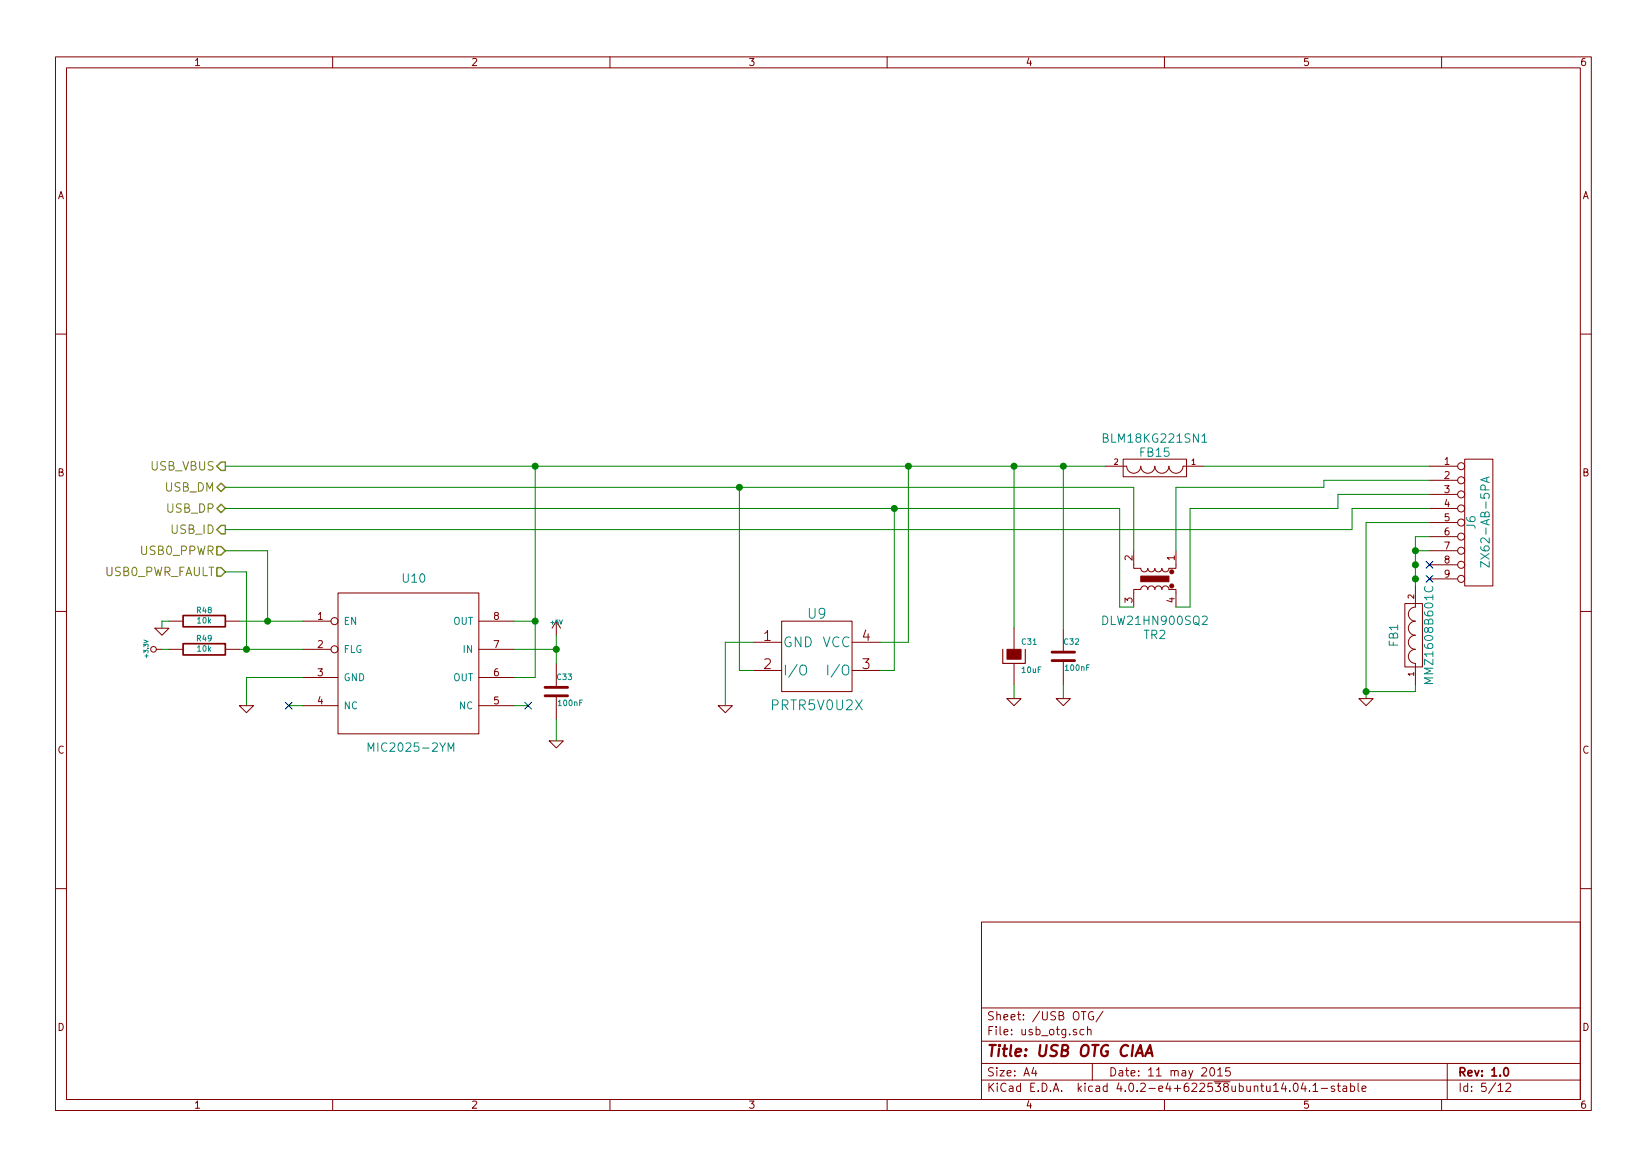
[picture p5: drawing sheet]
<svg xmlns="http://www.w3.org/2000/svg" width="297mm" height="210mm" viewBox="0 0 297 210" stroke-linecap="round" stroke-linejoin="round" font-family="sans-serif">
<g fill="none" stroke="#840000" stroke-width=".18">
<path d="M10 10.3h277v189.9h-277zM12 12.2h273v186.1h-273zM60 10.3v1.9M110 10.3v1.9M160 10.3v1.9M210 10.3v1.9M260 10.3v1.9M10 60.2h2M285 60.2h2M199.4 84.1h3.8a1.27 1.27 0 0 0 1.3 1.2 1.27 1.27 0 0 0 1.2-1.2 1.27 1.27 0 0 0 1.3 1.2 1.27 1.27 0 0 0 1.3-1.2 1.27 1.27 0 0 0 1.2 1.2 1.27 1.27 0 0 0 1.3-1.2 1.27 1.27 0 0 0 1.3 1.2 1.27 1.27 0 0 0 1.3-1.2h3.8M202.6 82.8h11.4v3.2h-11.4zM204.5 99.3v3.2h1.2a.63 .63 0 0 0 .7 .6 .63 .63 0 0 0 .6-.6 .63 .63 0 0 0 .6 .6 .63 .63 0 0 0 .7-.6 .63 .63 0 0 0 .6 .6 .63 .63 0 0 0 .6-.6 .63 .63 0 0 0 .7 .6 .63 .63 0 0 0 .6-.6h1.3v-3.2"/>
<path d="M257.8 84.1h5.1M257.8 86.6h5.1M257.8 89.1h5.1M257.8 91.7h5.1M257.8 94.2h5.1M257.8 96.8h5.1M257.8 99.3h5.1M264.2 82.8h5v22.9h-5zM10 110.3h2M27.9 113.3h2.6l-1.3 1.2zM28.2 117.1h1M30.5 112h2.5"/>
<path d="M30.5 117.1h2.5M40.6 112h2.6M40.6 117.1h2.6M54.6 112h5.1M54.6 117.1h5.1M61 106.9h25.4v25.4h-25.4zM86.4 112h6.3M86.4 117.1h6.3M100.3 112l-.7 1.3M100.3 112v2.5M100.3 119.6v4.3M100.3 112l.8 1.3"/>
<path d="M135.9 115.8h5.1M141 112h12.7v12.7h-12.7zM153.7 115.8h5M182.9 113.3v3.8M182.9 119.6v3.8M191.8 113.3v4.3M191.8 119.1v4.3M204.5 109.5v-3.2h1.2a.63 .63 0 0 1 .7-.6 .63 .63 0 0 1 .6 .6 .63 .63 0 0 1 .6-.6 .63 .63 0 0 1 .7 .6 .63 .63 0 0 1 .6-.6 .63 .63 0 0 1 .6 .6 .63 .63 0 0 1 .7-.6 .63 .63 0 0 1 .6 .6h1.3v3.2M253.4 108.8h3.1v11.5h-3.1zM255.3 105.7v3.8a1.27 1.27 0 0 0-1.3 1.2 1.27 1.27 0 0 0 1.3 1.3 1.27 1.27 0 0 0-1.3 1.3 1.27 1.27 0 0 0 1.3 1.2 1.27 1.27 0 0 0-1.3 1.3 1.27 1.27 0 0 0 1.3 1.3 1.27 1.27 0 0 0-1.3 1.3 1.27 1.27 0 0 0 1.3 1.2v3.8M257.8 101.8h5.1M257.8 104.4h5.1"/>
<path d="M285 110.3h2M43.2 127.2h2.5l-1.3 1.3zM54.6 122.2h6.4M54.6 127.2h6.4M86.4 122.2h6.3M86.4 127.2h6.3M99.1 133.6h2.5l-1.3 1.3zM100.3 125.5v4.3M129.5 127.2h2.6l-1.3 1.3zM135.9 120.9h5.1M153.7 120.9h5M181.6 126h2.5l-1.2 1.2z"/>
<path d="M190.5 126h2.5l-1.2 1.2zM245.1 126h2.5l-1.2 1.2zM10 160.2h2M177 166.3h108v32h-108zM285 160.2h2M60 198.3v1.9M110 198.3v1.9M160 198.3v1.9M177 194.8h108M177 191.8h108M177 187.8h108M177 181.8h108"/>
<path d="M186.4 192.5l-.3 1h.9M186.8 193v1M195.5 185.7l-.5-.1-.2 .3v.6l.2 .1 .5-.1M196.1 185.7l.2-.1 .4 .1 .1 .9M196.1 185.1v1.5M197 191.8v3M197.2 182.5a.73 .73 0 0 0-.9 .5 .73 .73 0 0 0 .5 .9l.4-.1v-.5h-.2M198.9 182.3l-1.2 2M210 198.3v1.9M218.4 192.6l.1-.1a.81 .81 0 0 1 .6 .6 .81 .81 0 0 1-.3 .8l-.1 .1a.8 .8 0 0 1-.6-.6 .8 .8 0 0 1 .3-.8zM219.6 193l.4-.5v1.5M219.6 194h.9"/>
<path d="M221.8 192.5h-.7l-.1 .7 .3-.1 .4 .1 .2 .2-.1 .5-.2 .1-.6-.1M233.4 195.5l.2-.2a.81 .81 0 0 1 .6 .6 .81 .81 0 0 1-.3 .8l-.1 .1a.79 .79 0 0 1-.4-1.3zM235 195.2l-.3 1.1h.9M235.4 195.8v1M236.2 196.7v.1M236.8 195.8l.4-.5v1.5M236.8 196.8h.9M238.3 196.3h1.1M240.7 195.9a.37 .37 0 0 0-.6 .1l.1 .3 .5 .1v.1l-.2 .3-.4-.1M241.2 195.8h.5M241.4 195.3v1.3l.3 .2M242.2 195.9h.6l.1 .9"/>
<path d="M242.9 196.2l-.5 .1-.2 .2 .2 .3 .5-.1M243.6 195.9l.4-.1 .3 .3-.1 .6h-.6M243.6 195.3v1.5M244.9 195.3v1.3l.2 .2M245.6 196.3l.8-.1-.1-.3-.4-.1-.3 .2 .1 .7h.6M260 198.3v1.9M261 191.8v6.5M270.2 195.8l.4-.5v1.5M270.2 196.8h.8M271.6 195.5l.6-.2 .3 .5-1 1h1"/>
<circle cx="263.5" cy="91.7" r=".63"/>
<circle cx="263.5" cy="99.3" r=".63"/>
<circle cx="263.5" cy="84.1" r=".63"/>
<circle cx="263.5" cy="96.8" r=".63"/>
<circle cx="263.5" cy="89.1" r=".63"/>
<circle cx="263.5" cy="86.6" r=".63"/>
<circle cx="263.5" cy="94.2" r=".63"/>
<circle cx="27.7" cy="117.1" r=".51"/>
<circle cx="60.3" cy="117.1" r=".63"/>
<circle cx="60.3" cy="112" r=".63"/>
<circle cx="263.5" cy="101.8" r=".63"/>
<circle cx="263.5" cy="104.4" r=".63"/>
</g>
<path d="M33 116.1h7.6v2h-7.6zM33 111h7.6v2h-7.6zM271.3 192.7l.3-.2a.81 .81 0 0 1 .5 .6 .81 .81 0 0 1-.2 .8l-.2 .1a.79 .79 0 0 1-.4-1.3z" fill="none" stroke="#840000" stroke-width=".3"/>
<path d="M206.5 190.4l.9-2 .4 2M206.8 189.9h.9" fill="none" stroke="#840000" stroke-width=".41"/>
<path d="M216.8 78.7l.4-.5v1.6M216.8 79.8h.9M268.1 86.2v.7M268.6 86l-1.5 .5 1.5 .5M149.3 119.9v1.8M257 105.8a.62 .62 0 0 0 0 .7 .62 .62 0 0 0 .8 .2 .58 .58 0 0 0 .5-.3 .58 .58 0 0 0 0-.6M268.6 101.3v1l-1.5-1v1M66.4 135.5v-1.5l.5 1 .5-1v1.5M80.8 135.5v-1.5l.5 1 .5-1v1.5M144.5 120a.6 .6 0 0 1 .9 .5v.6a.62 .62 0 0 1-.7 .6l-.2-.1a1.25 1.25 0 0 1 0-1.6zM258.4 122.2h-1.5l1.1 .6-1.1 .5h1.5" fill="none" stroke="#008484" stroke-width=".18"/>
<path d="M39.1 87.9l.8-.8 .7 .8-.7 .7zM39.1 91.7l.8-.8 .7 .8-.7 .8zM39.1 98.5h.8l.7 .8-.7 .8h-.8zM39.9 83.3h.7v1.5h-.7l-.8-.7zM39.9 94.7h.7v1.6h-.7l-.8-.8zM39.1 102.4h.8l.7 .7-.7 .8h-.8z" fill="none" stroke="#848400" stroke-width=".25"/>
<g fill="none" stroke="#008400" stroke-width=".18">
<path d="M40.6 99.3h7.7v12.7M40.6 91.7h161.3v17.8h2.6M40.6 84.1h158.8M40.6 87.9h163.9v11.4M96.5 84.1v38.1h-3.8M133.3 87.9v33h2.6M161.3 91.7v29.2h-2.6M163.8 84.1v31.7h-5.1M182.9 84.1v29.2M191.8 84.1v29.2M217.2 84.1h40.6M255.3 99.3h2.5"/>
<path d="M257.8 86.6h-19v1.3h-26.7v11.4M257.8 89.1h-16.5v2.6h-26.7v17.8h-2.5M257.8 91.7h-14v3.8h-203.2M257.8 94.2h-11.4v31.8M257.8 96.8h-2.5v8.9M29.2 117.1h1.3M30.5 112h-1.3v1.3M40.6 103.1h3.8v14M43.2 112h11.4M43.2 117.1h11.4M92.7 112h3.8M92.7 117.1h7.6"/>
<path d="M100.3 114.5v5.1M135.9 115.8h-5.1v11.4M52.1 127.2h2.5M54.6 122.2h-10.2v5M92.7 127.2h2.5M100.3 129.8v3.8M182.9 123.4v2.6M191.8 123.4v2.6M255.3 123.4v1.3h-8.9"/>
</g>
<path d="M257.2 101.2l1.2 1.3M257.2 103.8l1.2 1.2M258.4 101.2l-1.2 1.3M258.4 103.8l-1.2 1.2M51.5 126.6l1.2 1.3M52.7 126.6l-1.2 1.3M94.6 126.6l1.3 1.3M95.9 126.6l-1.3 1.3" fill="none" stroke="#000084" stroke-width=".18"/>
<g fill="#008400" stroke="#008400" stroke-width=".25">
<circle cx="100.3" cy="117.1" r=".51"/>
<circle cx="96.5" cy="112" r=".51"/>
<circle cx="96.5" cy="84.1" r=".51"/>
<circle cx="182.9" cy="84.1" r=".51"/>
<circle cx="191.8" cy="84.1" r=".51"/>
<circle cx="161.3" cy="91.7" r=".51"/>
<circle cx="133.4" cy="87.9" r=".51"/>
<circle cx="255.3" cy="104.4" r=".51"/>
<circle cx="255.3" cy="101.8" r=".51"/>
<circle cx="255.3" cy="99.3" r=".51"/>
<circle cx="163.8" cy="84.1" r=".51"/>
<circle cx="246.4" cy="124.7" r=".51"/>
<circle cx="44.5" cy="117.1" r=".51"/>
<circle cx="48.3" cy="112" r=".51"/>
</g>
<path d="M180.8 117.1v2.5h4.1v-2.5" fill="none" stroke="#840000" stroke-width=".2"/>
<g fill="#840000" stroke="#840000" stroke-width=".18">
<path d="M181.6 117.1h2.5v1.8h-2.5z"/>
<path d="M205.7 103.9h5.1v1h-5.1z"/>
<circle cx="211.3" cy="103.1" r=".36"/>
<circle cx="211.3" cy="105.7" r=".36"/>
</g>
<path d="M189.7 119.1h4.1M189.7 117.6h4.1M98.3 125.5h4.1M98.3 123.9h4.1" fill="none" stroke="#840000" stroke-width=".51"/>
<text font-size="2.8" fill="#840000" x="178" y="190.5">Title: USB OTG CIAA</text>
<g font-size="2.5" fill="#008484">
<text x="145.7" y="111.6">U9</text>
<text x="141.2" y="116.7">GND VCC</text>
<text x="141.2" y="121.8">I/O</text>
<text x="150.1" y="121.8">I/O</text>
<text x="139.3" y="128.1">PRTR5V0U2X</text>
</g>
<g font-size="2.5" fill="#840000">
<text x="137.7" y="115.6">1</text>
<text x="155.5" y="115.6">4</text>
<text x="137.7" y="120.6">2</text>
<text x="155.5" y="120.6">3</text>
</g>
<g font-size="2.1" fill="#008484">
<text x="199.4" y="79.8">BLM18KG221SN1</text>
<text x="205.7" y="82.4">FB15</text>
<text x="266.1" y="95.4" transform="rotate(-90 266.1 95.4)">J6</text>
<text x="268.7" y="101" transform="rotate(-90 268.7 101)">ZX62-AB-5PA</text>
<text x="72.7" y="105.1">U10</text>
<text x="199.3" y="112.7">DLW21HN900SQ2</text>
<text x="206.3" y="115.2">TR2</text>
<text x="252.1" y="116.6" transform="rotate(-90 252.1 116.6)">FB1</text>
<text x="258.5" y="122.6" transform="rotate(-90 258.5 122.6)">MMZ1608B601C</text>
<text x="67.3" y="135.6">MIC2025-2YM</text>
</g>
<g font-size="2.1" fill="#848400">
<text x="27.2" y="84.8">USB_VBUS</text>
<text x="29.7" y="88.6">USB_DM</text>
<text x="30.1" y="92.5">USB_DP</text>
<text x="25.5" y="100.1">USB0_PPWR</text>
<text x="30.9" y="96.3">USB_ID</text>
<text x="18.8" y="103.9">USB0_PWR_FAULT</text>
</g>
<g font-size="2.1" fill="#840000">
<text x="178" y="184">Sheet: /USB OTG/</text>
<text x="178" y="186.7">File: usb_otg.sch</text>
<text x="178" y="196.9">KiCad E.D.A. kicad 4.0.2-e4+622538ubuntu14.04.1-stable</text>
<text x="178" y="194.1">Size: A4</text>
<text x="200" y="194.1">Date: 11 may 2015</text>
<text x="263" y="194.1">Rev: 1.0</text>
<text x="263" y="196.9">Id: 5/12</text>
</g>
<g font-size="1.8" fill="#840000">
<text x="35" y="11.9">1</text>
<text x="85" y="11.9">2</text>
<text x="135" y="11.9">3</text>
<text x="185" y="11.9">4</text>
<text x="235" y="11.9">5</text>
<text x="285" y="11.9">6</text>
<text x="10.4" y="35.9">A</text>
<text x="285.4" y="35.9">A</text>
<text x="260.5" y="83.8">1</text>
<text x="10.4" y="85.9">B</text>
<text x="260.5" y="86.4">2</text>
<text x="260.5" y="88.9">3</text>
<text x="285.4" y="85.9">B</text>
<text x="260.5" y="91.4">4</text>
<text x="260.5" y="94">5</text>
<text x="204.2" y="101.1" transform="rotate(-90 204.2 101.1)">2</text>
<text x="211.8" y="101.1" transform="rotate(-90 211.8 101.1)">1</text>
<text x="260.5" y="96.5">6</text>
<text x="260.5" y="99.1">7</text>
<text x="260.5" y="101.6">8</text>
<text x="260.5" y="104.1">9</text>
<text x="57.3" y="111.8">1</text>
<text x="89.1" y="111.8">8</text>
<text x="204.2" y="108.7" transform="rotate(-90 204.2 108.7)">3</text>
<text x="211.8" y="108.7" transform="rotate(-90 211.8 108.7)">4</text>
<text x="57.3" y="116.8">2</text>
<text x="89.1" y="116.8">7</text>
<text x="57.3" y="121.9">3</text>
<text x="89.1" y="121.9">6</text>
<text x="57.3" y="127">4</text>
<text x="89.1" y="127">5</text>
<text x="10.4" y="135.9">C</text>
<text x="285.4" y="135.9">C</text>
<text x="10.4" y="185.9">D</text>
<text x="285.4" y="185.9">D</text>
<text x="35" y="199.9">1</text>
<text x="85" y="199.9">2</text>
<text x="135" y="199.9">3</text>
<text x="185" y="199.9">4</text>
<text x="235" y="199.9">5</text>
<text x="285" y="199.9">6</text>
</g>
<g font-size="1.8" fill="#008484">
<text x="62" y="112.6">EN</text>
<text x="81.6" y="112.6">OUT</text>
<text x="62" y="117.7">FLG</text>
<text x="83.6" y="117.7">IN</text>
<text x="62" y="122.8">GND</text>
<text x="81.6" y="122.8">OUT</text>
<text x="62" y="127.9">NC</text>
<text x="82.8" y="127.9">NC</text>
</g>
<g font-size="1.4" fill="#840000">
<text x="200.9" y="83.8">2</text>
<text x="214.9" y="83.8">1</text>
<text x="255" y="107.9" transform="rotate(-90 255 107.9)">2</text>
<text x="255" y="121.9" transform="rotate(-90 255 121.9)">1</text>
</g>
<g font-size="1.4" fill="#008484">
<text x="35.5" y="110.6">R48</text>
<text x="35.6" y="112.4">10k</text>
<text x="35.5" y="115.6">R49</text>
<text x="35.6" y="117.5">10k</text>
<text x="184.3" y="116.3">C31</text>
<text x="191.9" y="116.3">C32</text>
<text x="100.5" y="122.6">C33</text>
<text x="184.4" y="121.3">10uF</text>
<text x="192.2" y="120.9">100nF</text>
<text x="100.8" y="127.3">100nF</text>
</g>
<g font-size="1.1" fill="#008484">
<text x="99.4" y="112.6">+5V</text>
<text x="26.7" y="118.5" transform="rotate(-90 26.7 118.5)">+3.3V</text>
</g>
</svg>
